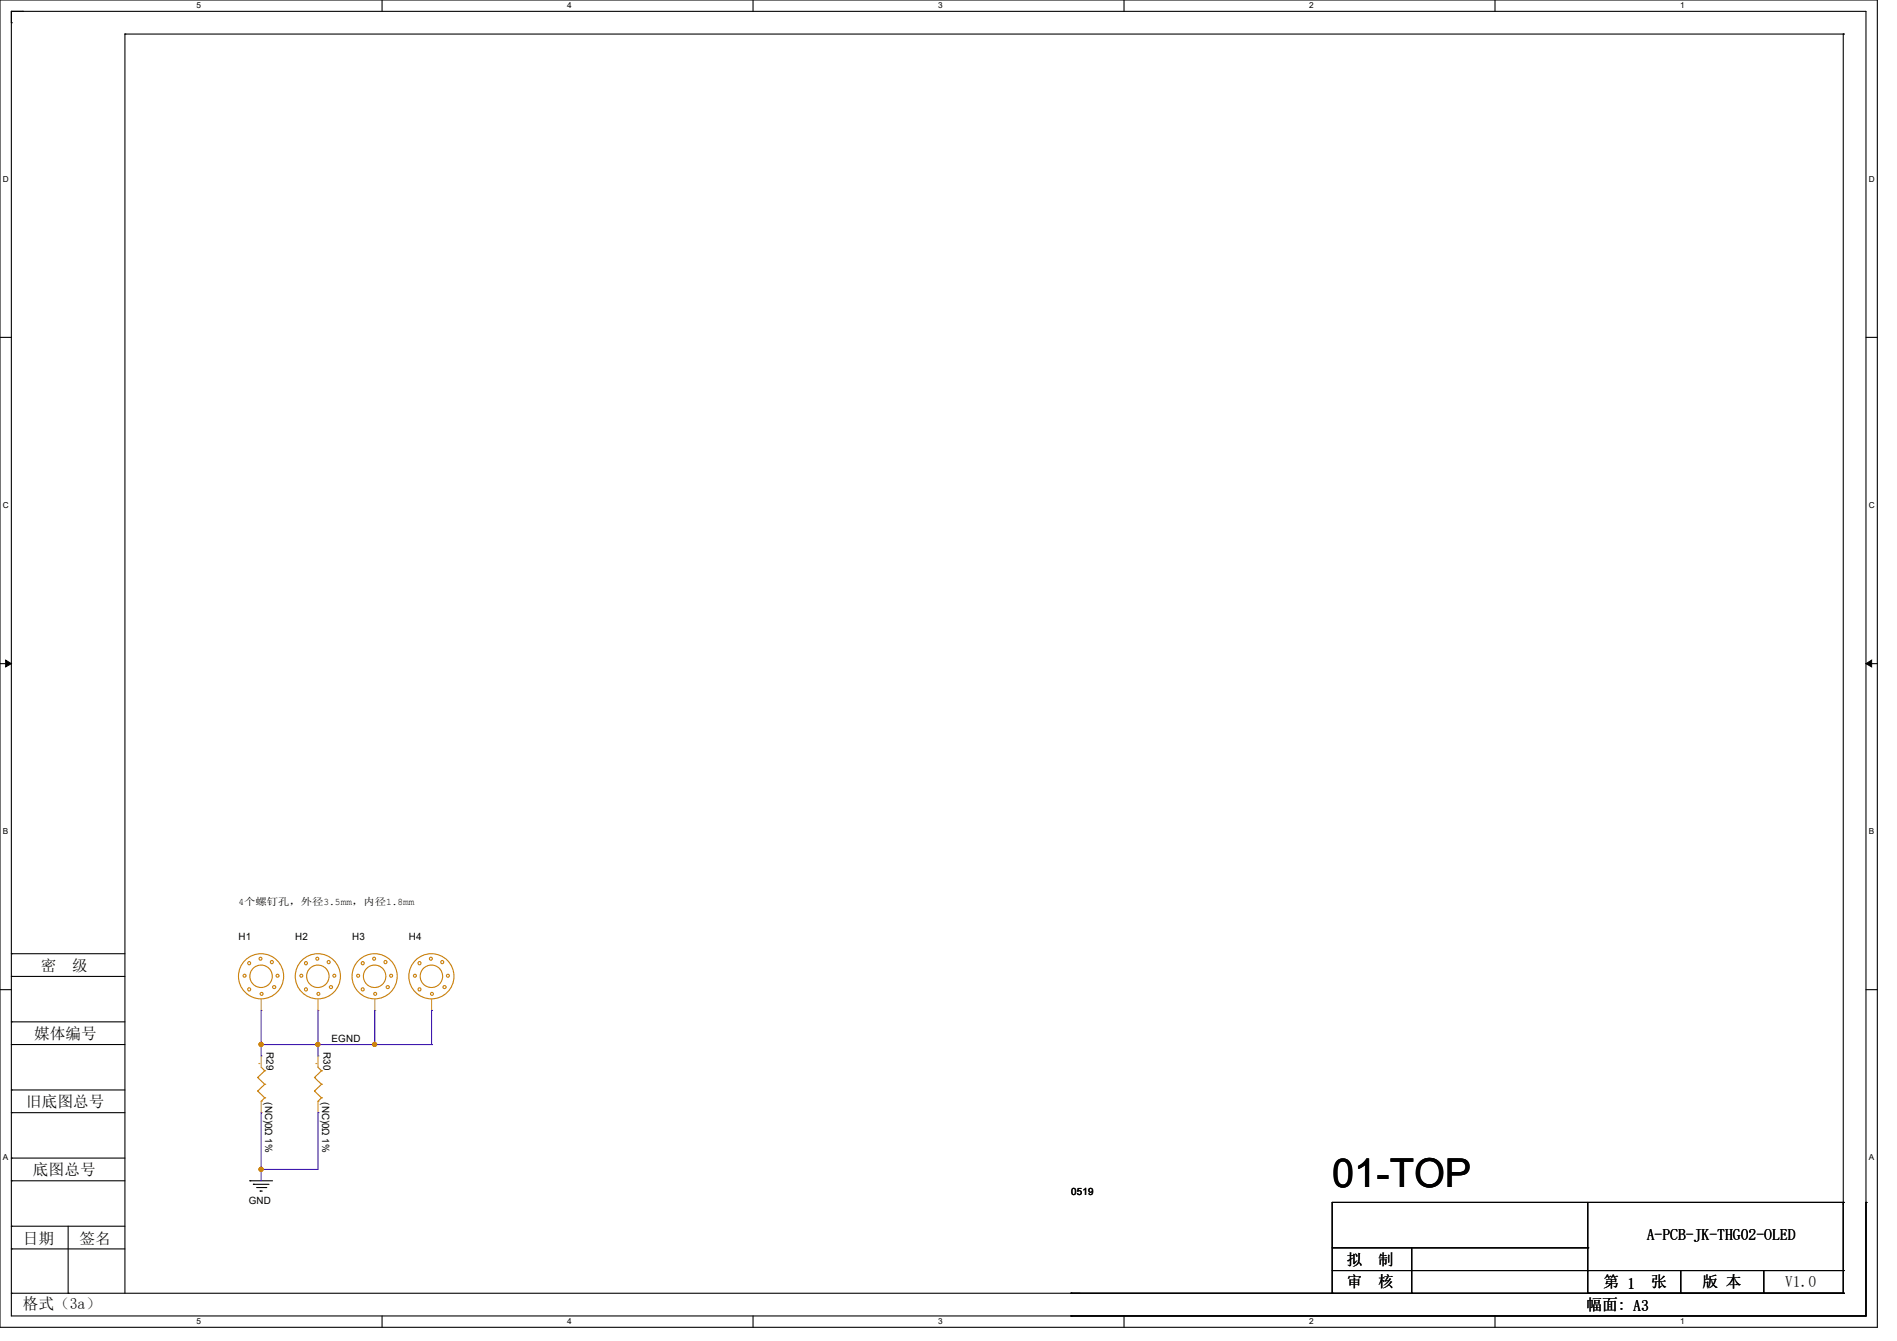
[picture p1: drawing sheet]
<svg xmlns="http://www.w3.org/2000/svg" width="297mm" height="210mm" viewBox="0 0 297 210" stroke-linecap="round" stroke-linejoin="round" font-family="sans-serif">
<path d="M0 0h293.9v207.9h-293.9zM1.8 1.8h290.3v204.3h-290.3z" fill="none" stroke="#000" stroke-width=".17"/>
<g fill="#fff">
<path d="M30.8 .2h.7v1.4h-.7z"/>
<path d="M30.8 206.2h.7v1.4h-.7z"/>
</g>
<path d="M59.8 0v1.8M59.8 206.1v1.8" fill="none" stroke="#000" stroke-width=".17"/>
<g fill="#fff">
<path d="M88.8 .2h.7v1.4h-.7z"/>
<path d="M88.8 206.2h.7v1.4h-.7z"/>
</g>
<path d="M117.9 0v1.8M117.9 206.1v1.8" fill="none" stroke="#000" stroke-width=".17"/>
<g fill="#fff">
<path d="M146.9 .2h.7v1.4h-.7z"/>
<path d="M146.9 206.2h.7v1.4h-.7z"/>
</g>
<path d="M176 0v1.8M176 206.1v1.8" fill="none" stroke="#000" stroke-width=".17"/>
<g fill="#fff">
<path d="M205 .2h.7v1.4h-.7z"/>
<path d="M205 206.2h.7v1.4h-.7z"/>
</g>
<path d="M234.1 0v1.8M234.1 206.1v1.8" fill="none" stroke="#000" stroke-width=".17"/>
<g fill="#fff">
<path d="M263.1 .2h.6v1.4h-.6z"/>
<path d="M263.1 206.2h.6v1.4h-.6z"/>
<path d="M.5 27.3h.9v1.4h-.9z"/>
<path d="M292.6 27.3h.9v1.4h-.9z"/>
<path d="M.5 78.4h.9v1.4h-.9z"/>
<path d="M292.6 78.4h.9v1.4h-.9z"/>
</g>
<path d="M0 52.8h1.8M292.1 52.8h1.8" fill="none" stroke="#000" stroke-width=".17"/>
<g fill="#fff">
<path d="M.5 129.5h.8v1.4h-.8z"/>
<path d="M292.6 129.5h.8v1.4h-.8z"/>
</g>
<path d="M0 103.9h1.8M292.1 103.9h1.8" fill="none" stroke="#000" stroke-width=".17"/>
<path d="M.9 103.4l.9 .5-.9 .5zM292.1 103.9l.9-.5v1z" fill="#000" stroke="#000" stroke-width=".16"/>
<g fill="#fff">
<path d="M.5 180.5h.8v1.4h-.8z"/>
<path d="M292.6 180.5h.8v1.4h-.8z"/>
</g>
<g fill="none" stroke="#000" stroke-width=".17">
<path d="M1.8 3.6h.1M3.6 1.8h.1M3.6 1.8h-1.8v1.8M19.6 5.3h.1M19.6 5.3h269M19.6 5.3v197.2M288.6 5.3h.1M288.6 5.3v197.2M0 155h1.8M1.8 152.9h.1M1.8 149.4h.1M1.8 152.9h17.8"/>
<path d="M1.8 149.4h17.8M292.1 155h1.8M1.8 174.2h.1M1.8 170.7h.1M1.8 163.6h.1M1.8 160h.1M1.8 174.2h17.8M1.8 170.7h17.8M1.8 163.6h17.8M1.8 160h17.8M1.8 195.6h.1M1.8 192h.1"/>
<path d="M1.8 184.9h.1M1.8 181.4h.1M1.8 195.6h17.8M1.8 192h17.8M1.8 184.9h17.8M1.8 181.4h17.8M10.7 192v10.5M39.1 184.9h.1M39.1 184.9h3.6M39.7 185.5h.1M39.7 185.5h2.4M40.2 186h1.4"/>
<path d="M40.7 186.5h.1M40.7 186.5h.4M41.6 186h.1M208.6 199h80M208.6 195.4h40M221 195.4v7.1M248.6 199h.1M248.6 195.4h.1M248.6 188.3v14.2M263.1 199v3.5M276.1 199v3.5M288.6 188.3h.1"/>
<path d="M288.6 199h.1M288.6 188.3h-80v14.2M292.1 188.3h.1M292.1 188.3v17.8h-124.4M1.8 202.5h.1M1.8 202.5h286.8M10.7 202.5h.1M167.7 206.1h.1M167.7 202.5h.1M208.6 202.5h.1M221 202.5h.1M248.6 202.5h.1"/>
<path d="M263.1 202.5h.1M276.1 202.5h.1M288.6 202.5h.1"/>
</g>
<g fill="none" stroke="#cc8006" stroke-width=".17">
<path d="M40.3 168.7h.1M40.3 170.9h.1M40.3 168.7l1.1 1.1M40.3 170.9l1.1 1M40.9 172.5h.1M40.9 167.1l.5 .6M41.4 167.7h.1M41.4 169.8h.1M41.4 171.9h.1M41.4 167.7l-1.1 1M41.4 169.8l-1.1 1.1M41.4 171.9l-.5 .6"/>
<path d="M49.2 168.7h.1M49.2 170.9h.1M49.2 168.7l1.1 1.1M49.2 170.9l1.1 1M49.8 172.5h.1M49.8 167.1l.5 .6M50.3 167.7h.1M50.3 169.8h.1M50.3 171.9h.1M50.3 167.7l-1.1 1M50.3 169.8l-1.1 1.1M50.3 171.9l-.5 .6"/>
<circle cx="38.3" cy="152.8" r=".23"/>
<circle cx="39" cy="154.9" r=".24"/>
<circle cx="39" cy="150.8" r=".24"/>
<circle cx="40.8" cy="150.1" r=".23"/>
<circle cx="40.9" cy="152.9" r="3.5"/>
<circle cx="40.9" cy="152.9" r="1.76"/>
<circle cx="41" cy="155.6" r=".23"/>
<circle cx="42.6" cy="150.7" r=".24"/>
<circle cx="42.9" cy="154.6" r=".24"/>
<circle cx="43.5" cy="152.8" r=".23"/>
<circle cx="47.2" cy="152.8" r=".23"/>
<circle cx="47.9" cy="154.9" r=".24"/>
<circle cx="47.9" cy="150.8" r=".24"/>
<circle cx="49.7" cy="150.1" r=".23"/>
<circle cx="49.8" cy="152.9" r="3.5"/>
<circle cx="49.8" cy="152.9" r="1.76"/>
<circle cx="49.8" cy="155.6" r=".23"/>
<circle cx="51.4" cy="150.7" r=".24"/>
<circle cx="51.8" cy="154.6" r=".24"/>
<circle cx="52.3" cy="152.8" r=".23"/>
<circle cx="56.1" cy="152.8" r=".23"/>
<circle cx="56.8" cy="154.9" r=".24"/>
<circle cx="56.8" cy="150.8" r=".24"/>
<circle cx="58.6" cy="150.1" r=".23"/>
<circle cx="58.7" cy="152.9" r="3.5"/>
<circle cx="58.7" cy="152.9" r="1.76"/>
<circle cx="58.7" cy="155.6" r=".23"/>
<circle cx="60.3" cy="150.7" r=".24"/>
<circle cx="60.7" cy="154.6" r=".24"/>
<circle cx="61.2" cy="152.8" r=".23"/>
<circle cx="65" cy="152.8" r=".23"/>
<circle cx="65.7" cy="154.9" r=".24"/>
<circle cx="65.7" cy="150.8" r=".24"/>
<circle cx="67.5" cy="150.1" r=".23"/>
<circle cx="67.5" cy="152.9" r="3.5"/>
<circle cx="67.5" cy="152.9" r="1.76"/>
<circle cx="67.6" cy="155.6" r=".23"/>
<circle cx="69.2" cy="150.7" r=".24"/>
<circle cx="69.6" cy="154.6" r=".24"/>
<circle cx="70.1" cy="152.8" r=".23"/>
</g>
<g fill="none" stroke="#a84" stroke-width=".17">
<path d="M40.9 158.2h.1M40.9 156.5v1.7M49.8 158.2h.1M49.8 156.5v1.7M58.7 158.2h.1M58.7 156.5v1.7M67.6 158.2h.1M67.6 156.5v1.7M40.9 165.4h.1M40.9 174.2h.1M40.9 165.4v1.7M40.9 172.5v1.7"/>
<path d="M49.8 165.4h.1M49.8 174.2h.1M49.8 165.4v1.7M49.8 172.5v1.7"/>
</g>
<g fill="none" stroke="#4200ff" stroke-width=".17">
<path d="M40.9 158.2v7.2M49.8 158.2v7.2M58.7 158.2v5.4M67.6 158.2h.1M67.6 158.2v5.4M40.9 163.6h.1M40.9 174.2v10.7M40.9 163.6h26.7M49.8 163.6h.1M49.8 174.2h.1M49.8 174.2v8.9h-8.9M58.7 163.6h.1"/>
<path d="M67.6 163.6h.1M40.9 183.1h.1"/>
</g>
<g fill="#f00" stroke="#f00" stroke-width=".17">
<circle cx="49.8" cy="163.6" r=".32"/>
<circle cx="58.7" cy="163.6" r=".32"/>
<circle cx="40.9" cy="163.6" r=".32"/>
<circle cx="40.9" cy="183.1" r=".32"/>
</g>
<text font-size="6.2" x="208.6" y="185.9">01-TOP</text>
<g font-size="2.5">
<text x="6.4" y="152">密</text>
<text x="11.3" y="152">级</text>
<text x="5.3" y="162.7">媒体编号</text>
<text x="4.1" y="173.4">旧底图总号</text>
<text x="5.2" y="184">底图总号</text>
<text x="3.6" y="194.9">日期</text>
<text x="12.4" y="194.9">签名</text>
<text x="257.8" y="194.1">A-PCB-JK-THG02-OLED</text>
<text x="210.9" y="198">拟</text>
<text x="210.9" y="201.6">审</text>
<text x="215.8" y="198">制</text>
<text x="215.8" y="201.6">核</text>
<text x="251" y="201.6">第 1</text>
<text x="258.5" y="201.6">张</text>
<text x="266.5" y="201.6">版 本</text>
<text x="279.5" y="201.6">V1.0</text>
<text x="3.6" y="205">格式（3a）</text>
<text x="248.4" y="205.1">幅面: A3</text>
</g>
<g font-size="1.6">
<text x="37.3" y="141.7">4个螺钉孔，外径3.5mm，内径1.8mm</text>
<text x="37.3" y="147.2">H1</text>
<text x="46.2" y="147.2">H2</text>
<text x="55.1" y="147.2">H3</text>
<text x="64" y="147.2">H4</text>
<text x="41.7" y="164.8" transform="rotate(90 41.7 164.8)">R29</text>
<text x="50.6" y="164.8" transform="rotate(90 50.6 164.8)">R30</text>
<text x="51.9" y="163.2">EGND</text>
<text x="41.5" y="172.6" transform="rotate(90 41.5 172.6)">(NC)0Ω 1%</text>
<text x="50.4" y="172.6" transform="rotate(90 50.4 172.6)">(NC)0Ω 1%</text>
<text x="38.9" y="188.5">GND</text>
<text x="167.7" y="187.1">0519</text>
</g>
<g font-size="1.6" fill="#cc8006">
<text x="40.2" y="166.6">.</text>
<text x="49.1" y="166.6">.</text>
</g>
<g font-size="1.3">
<text x="30.8" y="1.3">5</text>
<text x="88.8" y="1.3">4</text>
<text x="146.9" y="1.3">3</text>
<text x="205" y="1.3">2</text>
<text x="263.1" y="1.3">1</text>
<text x=".5" y="28.4">D</text>
<text x="292.6" y="28.4">D</text>
<text x=".5" y="79.5">C</text>
<text x="292.6" y="79.5">C</text>
<text x=".5" y="130.6">B</text>
<text x="292.6" y="130.6">B</text>
<text x=".5" y="181.7">A</text>
<text x="292.6" y="181.7">A</text>
<text x="30.8" y="207.4">5</text>
<text x="88.8" y="207.4">4</text>
<text x="146.9" y="207.4">3</text>
<text x="205" y="207.4">2</text>
<text x="263.1" y="207.4">1</text>
</g>
</svg>
